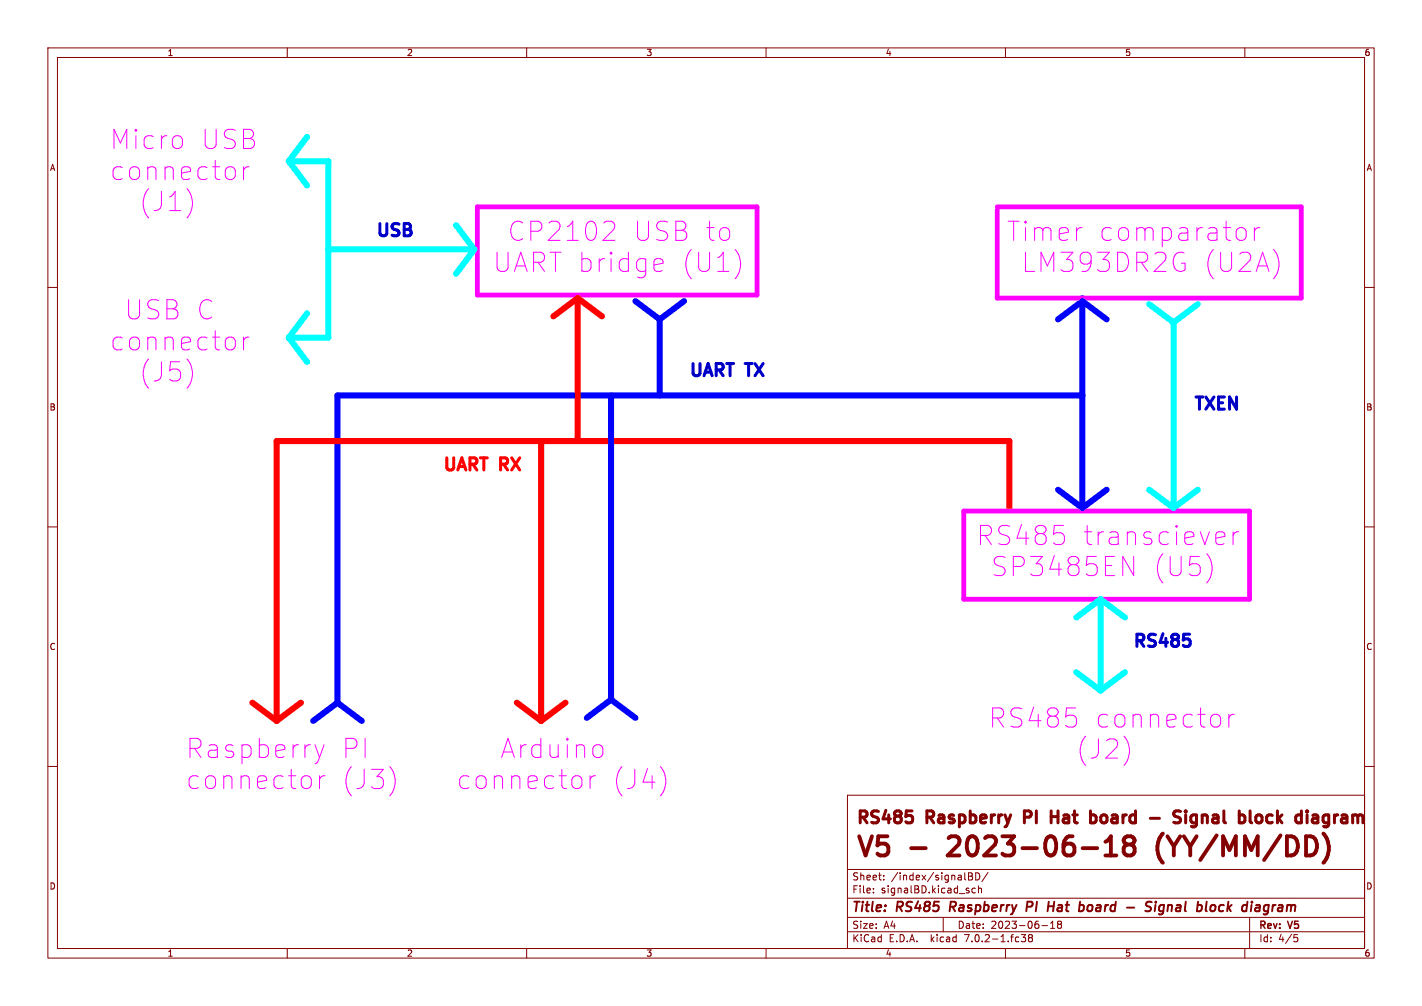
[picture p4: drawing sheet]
<svg xmlns="http://www.w3.org/2000/svg" width="297mm" height="210mm" viewBox="0 0 297 210" stroke-linecap="round" stroke-linejoin="round" font-family="sans-serif">
<g fill="none" stroke="#840000" stroke-width=".21">
<path d="M10 10h277v190h-277zM12 12h273v186h-273zM60 10v2M110 10v2M160 10v2M210 10v2M260 10v2M10 60h2M285 60h2M10 110h2M285 110h2M10 160h2"/>
<path d="M285 160h2M177 166h108v32h-108zM60 198v2M110 198v2M160 198v2M177 194.5h108M177 191.5h108M177 187.5h108M177 181.5h108M182.4 186.3v.1M182.4 185.5v.1M184.6 183.6v.1"/>
<path d="M184.6 182.8v.1M197 191.5v3M202.3 182.2h.5l.3 .3-.3 .4 .3 .2v.3l-.2 .3h-.6zM202.3 182.9h.5M203.7 185.5l-.4-.1-.3 .3 .1 .6h.6M203.8 182.2a.76 .76 0 0 1 .9 .8 .76 .76 0 0 1-.9 .7zM204.4 185.5l.2-.1 .3 .1 .1 .9M204.4 184.9v1.5M206.4 182.1l-1.3 2M210 198v2M213.3 195.1h.9l-.5 .6 .4 .1v.7l-.2 .1-.6-.1M215.1 195.7l-.3-.2 .3-.4h.3l.2 .3-.2 .3"/>
<path d="M215.1 195.7l-.3 .3 .1 .5 .2 .1h.3l.2-.3v-.4l-.2-.2M215.1 195.7h.3M217.6 193.2h1.2M219.4 193.8h.9M219.4 192.7l.5-.4v1.5M221.1 192.9l-.2 .3v.5l.2 .1h.3l.3-.3-.1-.4-.2-.2M221.1 192.9l-.2-.2 .2-.4h.3l.3 .3-.3 .3M221.1 192.9h.3M260 198v2M261 191.5v6.5M270.3 195.1h.7M270.4 195.7h.4l.3 .3-.2 .5-.5 .1"/>
</g>
<g fill="none" stroke="#840000" stroke-width=".4">
<path d="M214.5 189.3h.7M215.4 188.2h-.8l-.3 2M218.9 189.2h1.2M220.2 188.2l-.3 2M235.4 189.5h1.5M240.6 188.3a.85 .85 0 0 0-1.1 .1l-.1 .6M241.3 188.9l-.1 1.3M241.4 188.2v.2M242 190.8l.5 .1M242.4 189l-.3 .3v.6l.3 .3M253.5 188.9l-.4 .1-.3 .3v.7a.52 .52 0 0 0 .8 .1M262.5 188.9l.6 .1-.1 1.2"/>
<path d="M263.1 190.1l-.3 .1M263.1 189.4l-.6 .1"/>
</g>
<g fill="none" stroke="#f0f" stroke-width=".21">
<path d="M39.2 39.6a4.7 4.7 0 0 1 0 5.7M50.9 34.8v2.7M52 34.8a1.02 1.02 0 0 0-1.1 .8M126.7 46.2h.9a1.09 1.09 0 0 1 .6 1.7l-2.3 2.3h2.5M137.2 54h.7l.4 .2 .2 .7-1.9 .4M138.3 56.5l-.4 .2h-.7M153.7 52.3a4.7 4.7 0 0 1 0 5.7M246.8 54.9h.7v1.4l-.7 .4M258.9 47.5a1.09 1.09 0 0 1 1.4 .8v1.1a1.09 1.09 0 0 1-1.4 .8M262 47.5v2.7M263.1 47.5a1.02 1.02 0 0 0-1.1 .8M266.6 52.9a4.7 4.7 0 0 1 0 4.5"/>
<path d="M39.2 75.1a4.7 4.7 0 0 1 0 5.8M50.9 70.4v2.6M52 70.4a1.02 1.02 0 0 0-1.1 .7M234.5 116.2l2.3 4v-4M252.2 115.8a4.7 4.7 0 0 1 0 5.7M254.5 111h.8l.3 .2 .2 .8-1.9 .3M255.6 113.5l-.3 .2h-.8M257.5 111v2.7M258.7 111a1.02 1.02 0 0 0-1.2 .8M65.8 155.5l.9 2.6M66.7 158.1l-.5 1.2M67.7 155.5l-1 2.6"/>
<path d="M124 155.8a1.09 1.09 0 0 1 1.1-.4 1.09 1.09 0 0 1 .8 .8v1.2a1.09 1.09 0 0 1-.8 .7 1.09 1.09 0 0 1-1.1-.4M230.9 158.3h2.5M233.2 154.6l.2 .4-.2 1M234.9 153.9a4.6 4.6 0 0 1-.1 5.9M254.6 149.3l.3 .6v1.1l-.3 .6M256.7 149.1v2.7M257.8 149.1a1.02 1.02 0 0 0-1.1 .8M66.7 161.9v2.7M67.9 161.9a1.02 1.02 0 0 0-1.2 .8M82 160.8a4.7 4.7 0 0 1 0 4.6M123.2 161.9v2.7M124.4 161.9a1.02 1.02 0 0 0-1.2 .8"/>
<path d="M138.5 160.8a4.7 4.7 0 0 1 0 4.6"/>
</g>
<g fill="none" stroke="#840000" stroke-width=".63">
<path d="M214 170.6h.9M214.9 169.3h-.9v2.5M219.5 170.5h1.5M221 169.3v2.5M228.8 170.4l.2 .2-.2 .9M230.7 170.1a.68 .68 0 0 0-.8 .5v.7a.68 .68 0 0 0 .8 .5M240.3 170.8h1.9M246.6 169.4l-1-.1-.5 .5M247.6 169.3v.2M247.6 170.1v1.7M247.6 169.3l-.1 .1 .1 .1M247.6 169.3l.2 .1-.2 .1"/>
<path d="M249.9 170.2l-.7-.1-.5 .5v.7l.3 .4 .2 .1 .7-.1M249.9 170.1v2a.68 .68 0 0 1-1.1 .4M262.4 170.4a.68 .68 0 0 1 .7-.3 .68 .68 0 0 1 .5 .5v.7a.68 .68 0 0 1-.5 .5 .68 .68 0 0 1-.7-.3M264.8 170.2l-.3 .4v.7l.3 .4M277.5 170.2l-.7-.1-.5 .5v.7l.3 .4 .2 .1 .7-.1M277.5 170.1v2a.68 .68 0 0 1-1 .4"/>
</g>
<path d="M200.2 176.3l-2.3 2.3h2.5M230.9 178.6h2.3M230.9 175.7l.7-.5 .4-.6v4M235.5 176.3l-.4 .2-.4 .6v.7l.2 .4 .6 .4h.7l.4-.2 .4-.6v-.7l-.4-.6-.4-.2M235.5 176.3a.86 .86 0 0 1-.8-.9 .86 .86 0 0 1 .8-.8h.7a.86 .86 0 0 1 .8 .8 .86 .86 0 0 1-.8 .9M235.5 176.3h.7M242.7 174.2a4.7 4.7 0 0 0 0 5.7" fill="none" stroke="#840000" stroke-width=".8"/>
<path d="M115.6 66l5-3.8 5.1 3.8M120.6 62.9v29.2M113 92.1v58.4M210.8 106v-13.9h-153v58.4M52.7 146.7l5.1 3.8M62.9 146.7l-5.1 3.8M107.9 146.7l5.1 3.8M118.1 146.7l-5.1 3.8" fill="none" stroke="#f00" stroke-width="1.3"/>
<g fill="none" stroke="#0ff" stroke-width="1.3">
<path d="M60.3 33.7l3.8 5M60.3 33.7h8.3v36.8h-8.3M64.1 28.6l-3.8 5.1M68.6 52.1h30.5M95.2 47l3.9 5.1M99.1 52.1l-3.9 5.1M60.3 70.5l3.8 5.1M64.1 65.4l-3.8 5.1M240 63.5l5.1 3.8M245.1 67.3v38.7M250.2 63.5l-5.1 3.8M240 102.2l5.1 3.8"/>
<path d="M250.2 102.2l-5.1 3.8M229.9 125.1l-5.1 3.8M229.9 125.1l5 3.8M229.9 125.1v19M224.8 140.3l5.1 3.8M234.9 140.3l-5 3.8"/>
</g>
<g fill="none" stroke="#00f" stroke-width="1.3">
<path d="M132.7 62.9l5.1 3.8M137.8 66.7v15.9M142.9 62.9l-5.1 3.8M221 66.7l5.1-3.8 5 3.8M226.1 62.2v43.8M127.6 82.6v63.5M226.1 82.6h-155.6v64.1M221 102.2l5.1 3.8M231.1 102.2l-5 3.8M70.5 146.7l-5.1 3.8M70.5 146.7l5.1 3.8M127.6 146.1l-5 3.8"/>
<path d="M127.6 146.1l5.1 3.8"/>
</g>
<path d="M99.7 43.2h58.4v18.4h-58.4zM208.3 43.2h63.5v19h-63.5v-18.4M201.3 106.7h59.7v18.4h-59.7z" fill="none" stroke="#f0f" stroke-width="1"/>
<g font-size="5.6" fill="#f0f">
<text x="22.9" y="31.5">Micro</text>
<text x="41.5" y="31.5">USB</text>
<text x="22.9" y="38">connector</text>
<text x="28.1" y="44.5">(J1)</text>
<text x="105.5" y="50.7">CP2102</text>
<text x="131.4" y="50.7">USB to</text>
<text x="210.2" y="50.7">Timer</text>
<text x="229" y="50.7">comparator</text>
<text x="102.9" y="57.2">UART bridge</text>
<text x="141.5" y="57.2">(U1)</text>
<text x="212.8" y="57.2">LM393DR2G</text>
<text x="250.5" y="57.2">(U2A)</text>
<text x="25.5" y="67">USB C</text>
<text x="22.9" y="73.5">connector</text>
<text x="28.1" y="80">(J5)</text>
<text x="203.8" y="114.2">RS485</text>
<text x="225.7" y="114.2">transciever</text>
<text x="206.5" y="120.7">SP3485EN</text>
<text x="239.9" y="120.7">(U5)</text>
<text x="206.4" y="152.3">RS485</text>
<text x="228.2" y="152.3">connector</text>
<text x="38.7" y="158.6">Raspberry</text>
<text x="70.9" y="158.6">PI</text>
<text x="103.1" y="158.6">Arduino</text>
<text x="222.1" y="158.8">(J2)</text>
<text x="38.7" y="165.1">connector</text>
<text x="70.9" y="165.1">(J3)</text>
<text x="95.2" y="165.1">connector</text>
<text x="127.4" y="165.1">(J4)</text>
</g>
<g font-size="5.6" fill="#840000">
<text x="179.1" y="179.1">V5</text>
<text x="190.6" y="179.1">-</text>
<text x="199.8" y="179.1">2023-06-18</text>
<text x="244.4" y="179.1">(YY/MM/DD)</text>
</g>
<g font-size="3.5" fill="#0000c2">
<text x="78.7" y="49.5">USB</text>
<text x="144.1" y="78.7">UART</text>
<text x="156.5" y="78.7">TX</text>
<text x="249.6" y="85.7">TXEN</text>
<text x="236.9" y="135.3">RS485</text>
</g>
<g font-size="3.5" fill="#f00">
<text x="92.7" y="98.4">UART</text>
<text x="105" y="98.4">RX</text>
</g>
<g font-size="3.5" fill="#840000">
<text x="179.1" y="172.1">RS485</text>
<text x="194.1" y="172.1">Raspberry</text>
<text x="215.5" y="172.1">PI</text>
<text x="222.1" y="172.1">Hat</text>
<text x="231.4" y="172.1">board</text>
<text x="245" y="172.1">-</text>
<text x="251" y="172.1">Signal</text>
<text x="265.7" y="172.1">block</text>
<text x="278.6" y="172.1">diagram</text>
</g>
<g font-size="2.8" fill="#840000">
<text x="178" y="190.8">Title:</text>
<text x="187.4" y="190.8">RS485</text>
<text x="199.1" y="190.8">Raspberry</text>
<text x="215.7" y="190.8">PI</text>
<text x="220.7" y="190.8">Hat</text>
<text x="227.9" y="190.8">board</text>
<text x="238.4" y="190.8">-</text>
<text x="243" y="190.8">Signal</text>
<text x="254.3" y="190.8">block</text>
<text x="264.4" y="190.8">diagram</text>
</g>
<g font-size="2.1" fill="#840000">
<text x="178" y="183.9">Sheet:</text>
<text x="186.2" y="183.9">/index/signalBD/</text>
<text x="178" y="186.6">File:</text>
<text x="184" y="186.6">signalBD.kicad_sch</text>
<text x="178" y="196.8">KiCad</text>
<text x="178" y="194">Size:</text>
<text x="184.6" y="194">A4</text>
<text x="185.7" y="196.8">E.D.A.</text>
<text x="194.4" y="196.8">kicad</text>
<text x="200" y="194">Date:</text>
<text x="201.5" y="196.8">7.0.2-1.fc38</text>
<text x="206.9" y="194">2023-06-18</text>
<text x="263" y="194.2">Rev:</text>
<text x="263" y="196.8">Id:</text>
<text x="267" y="196.8">4/5</text>
<text x="269.2" y="194.2">V5</text>
</g>
<g font-size="1.8" fill="#840000">
<text x="35" y="11.8">1</text>
<text x="85" y="11.8">2</text>
<text x="135" y="11.8">3</text>
<text x="185" y="11.8">4</text>
<text x="235" y="11.8">5</text>
<text x="285" y="11.8">6</text>
<text x="10.4" y="35.8">A</text>
<text x="285.4" y="35.8">A</text>
<text x="10.3" y="85.8">B</text>
<text x="285.3" y="85.8">B</text>
<text x="10.3" y="135.8">C</text>
<text x="285.3" y="135.8">C</text>
<text x="10.3" y="185.8">D</text>
<text x="285.3" y="185.8">D</text>
<text x="35" y="199.8">1</text>
<text x="85" y="199.8">2</text>
<text x="135" y="199.8">3</text>
<text x="185" y="199.8">4</text>
<text x="235" y="199.8">5</text>
<text x="285" y="199.8">6</text>
</g>
</svg>
